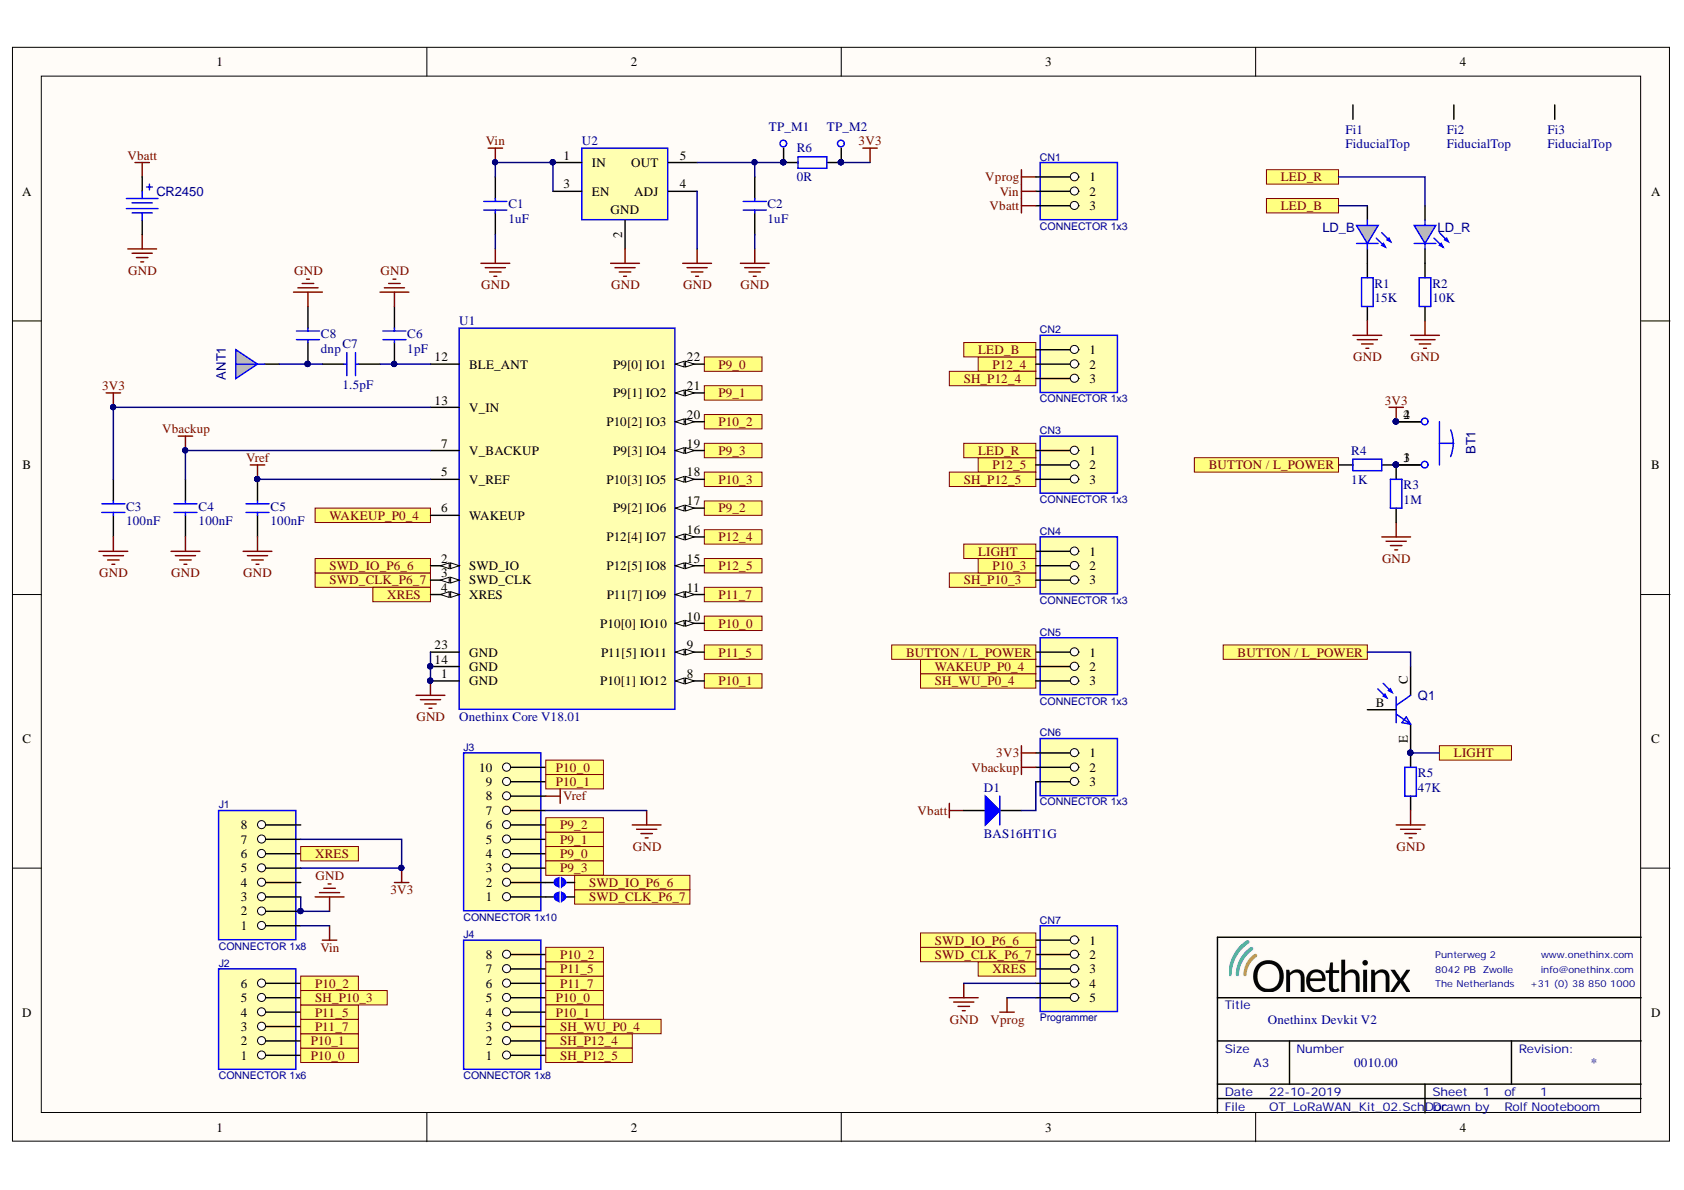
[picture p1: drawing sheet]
# Altium project OT_LoRaWAN_Kit_02.PrjPCB
1 sheet, 41 parts. Net scope: flat (ports and power ports of the same name join across sheets).
Board file: OT_LoRaWAN_Kit_02.PcbDoc

## Sheet OT_LoRaWAN_Kit_02.SchDoc: Onethinx Devkit V2
size A4; DrawnBy: Rolf Nooteboom; DocumentNumber: 0010.00; SheetNumber: 1; SheetTotal: 1

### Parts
ANT1  ANT  [ANT FR05-S1-N-0-102]  (value not drawn)
BT1  BT P0_4  [BUTTON TACT6x6]  (value not drawn)
C1  1uF  [0603C-GENERIC]
C2  1uF  [0603C-GENERIC]
C3  100nF  [0603C-GENERIC]
C4  100nF  [0603C-GENERIC]
C5  100nF  [0603C-GENERIC]
C6  1pF  [0402C-SMALL]
C7  1.5pF  [0402C-SMALL]
C8  dnp  [0402C-SMALL]
CN1  CONNECTOR 1x3  [HEADER-1X3]
CN2  CONNECTOR 1x3  [HEADER-1X3]
CN3  CONNECTOR 1x3  [HEADER-1X3]
CN4  CONNECTOR 1x3  [HEADER-1X3]
CN5  CONNECTOR 1x3  [HEADER-1X3]
CN6  CONNECTOR 1x3  [HEADER-1X3]
CN7  Programmer  [CON Molex 22053051]
CR2450  BAT  [BATT_2450 clip - TH]  (value not drawn)
D1  BAS16HT1G  [SOD323]
Fi1  FiducialTop  [FiducialTop]  (no BOM)
Fi2  FiducialTop  [FiducialTop]  (no BOM)
Fi3  FiducialTop  [FiducialTop]  (no BOM)
J1  CONNECTOR 1x8  [SOCKET 2.54 1X8 TH]
J2  CONNECTOR 1x6  [SOCKET 2.54 1X6 TH]
J3  CONNECTOR 1x10  [SOCKET 2.54 1X10 TH]
J4  CONNECTOR 1x8  [SOCKET 2.54 1X8 TH]
JMP1  SWD to shield  [SOLDER JUMPER]  (value not drawn)  (no BOM)
JMP2  SWD to shield  [SOLDER JUMPER]  (value not drawn)  (no BOM)
LD_B  LD P12_4  [LED SMD 0603 (1608)]  (value not drawn)
LD_R  LD P12_5  [LED SMD 0603 (1608)]  (value not drawn)
Q1  Q1 P10_3  [PLCC-3_CEB]  (value not drawn)
R1  15K  [0603R-GENERIC]
R2  10K  [0603R-GENERIC]
R3  1M  [0603R-GENERIC]
R4  1K  [0603R-GENERIC]
R5  47K  [0603R-GENERIC]
R6  0R  [0603R-GENERIC]
TP_M1  TestPoint  [TestPoint 2mm]  (value not drawn)
TP_M2  TestPoint  [TestPoint 2mm]  (value not drawn)
U1  Onethinx Core V18.01  [OnethinxCore_18_01]
U2  TPS78330DDC  [SOT-23-5]  (value not drawn)

### Ports
BUTTON / L_POWER, LED_B, LED_R, LIGHT, P9_0, P9_1, P9_2, P9_3, P10_0, P10_1, P10_2, P10_3, P11_5, P11_7, P12_4, P12_5, SH_P10_3, SH_P12_4, SH_P12_5, SH_WU_P0_4, SWD_CLK_P6_7, SWD_IO_P6_6, WAKEUP_P0_4, XRES

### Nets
3V3: BT1.2 BT1.4 C3.2 CN6.1 J1.5 J1.7 R6.1 TP_M2.1 U1.13(V_IN)
GND: C1.1 C2.1 C3.1 C4.1 C5.1 C6.2 C8.2 CN7.4 CR2450.MINUS(Minus) J1.2 J1.3 J3.7 R1.1 R2.1 R3.1 R5.1 U1.1(GND) U1.14(GND) U1.23(GND) U2.2(GND) U2.4(ADJ)
Vbackup: C4.2 CN6.2 U1.7(V_BACKUP)
Vbatt: CN1.3 CR2450.PLUS(Plus) D1.A
Vin: C1.2 CN1.2 J1.1 U2.1(IN) U2.3(EN)
Vprog: CN1.1 CN7.5
Vref: C5.2 J3.8 U1.5(V_REF)
BUTTON / L_POWER: CN5.1 Q1.C R4.2 ; port BUTTON / L_POWER
LED_B: CN2.1 LD_B.A ; port LED_B
LED_R: CN3.1 LD_R.A ; port LED_R
LIGHT: CN4.1 Q1.E R5.2 ; port LIGHT
P9_0: J3.4 U1.22(P9[0]_IO1) ; port P9_0
P9_1: J3.5 U1.21(P9[1]_IO2) ; port P9_1
P9_2: J3.6 U1.17(P9[2]_IO6) ; port P9_2
P9_3: J3.3 U1.19(P9[3]_IO4) ; port P9_3
P10_0: J2.1 J3.10 J4.5 U1.10(P10[0]_IO10) ; port P10_0
P10_1: J2.2 J3.9 J4.4 U1.8(P10[1]_IO12) ; port P10_1
P10_2: J2.6 J4.8 U1.20(P10[2]_IO3) ; port P10_2
P10_3: CN4.2 U1.18(P10[3]_IO5) ; port P10_3
P11_5: J2.4 J4.7 U1.9(P11[5]_IO11) ; port P11_5
P11_7: J2.3 J4.6 U1.11(P11[7]_IO9) ; port P11_7
P12_4: CN2.2 U1.16(P12[4]_IO7) ; port P12_4
P12_5: CN3.2 U1.15(P12[5]_IO8) ; port P12_5
SH_P10_3: CN4.3 J2.5 ; port SH_P10_3
SH_P12_4: CN2.3 J4.2 ; port SH_P12_4
SH_P12_5: CN3.3 J4.1 ; port SH_P12_5
SH_WU_P0_4: CN5.3 J4.3 ; port SH_WU_P0_4
SWD_CLK_P6_7: CN7.2 JMP2.B U1.3(SWD_CLK) ; port SWD_CLK_P6_7
SWD_IO_P6_6: CN7.1 JMP1.B U1.2(SWD_IO) ; port SWD_IO_P6_6
WAKEUP_P0_4: CN5.2 U1.6(WAKEUP) ; port WAKEUP_P0_4
XRES: CN7.3 J1.6 U1.4(XRES) ; port XRES
NetANT1_ANT: ANT1.ANT C7.2 C8.1
NetBT1_1: BT1.1 BT1.3 R3.2 R4.1
NetC2_2: C2.2 R6.2 TP_M1.1 U2.5(OUT)
NetC6_1: C6.1 C7.1 U1.12(BLE_ANT)
NetCN6_3: CN6.3 D1.K
NetJ3_1: J3.1 JMP2.A
NetJ3_2: J3.2 JMP1.A
NetLD_B_K: LD_B.K R1.2
NetLD_R_K: LD_R.K R2.2

Not connected (* = marked no-connect by the designer): Fi1 A; Fi2 A; Fi3 A; J1 4 8; Q1 B
